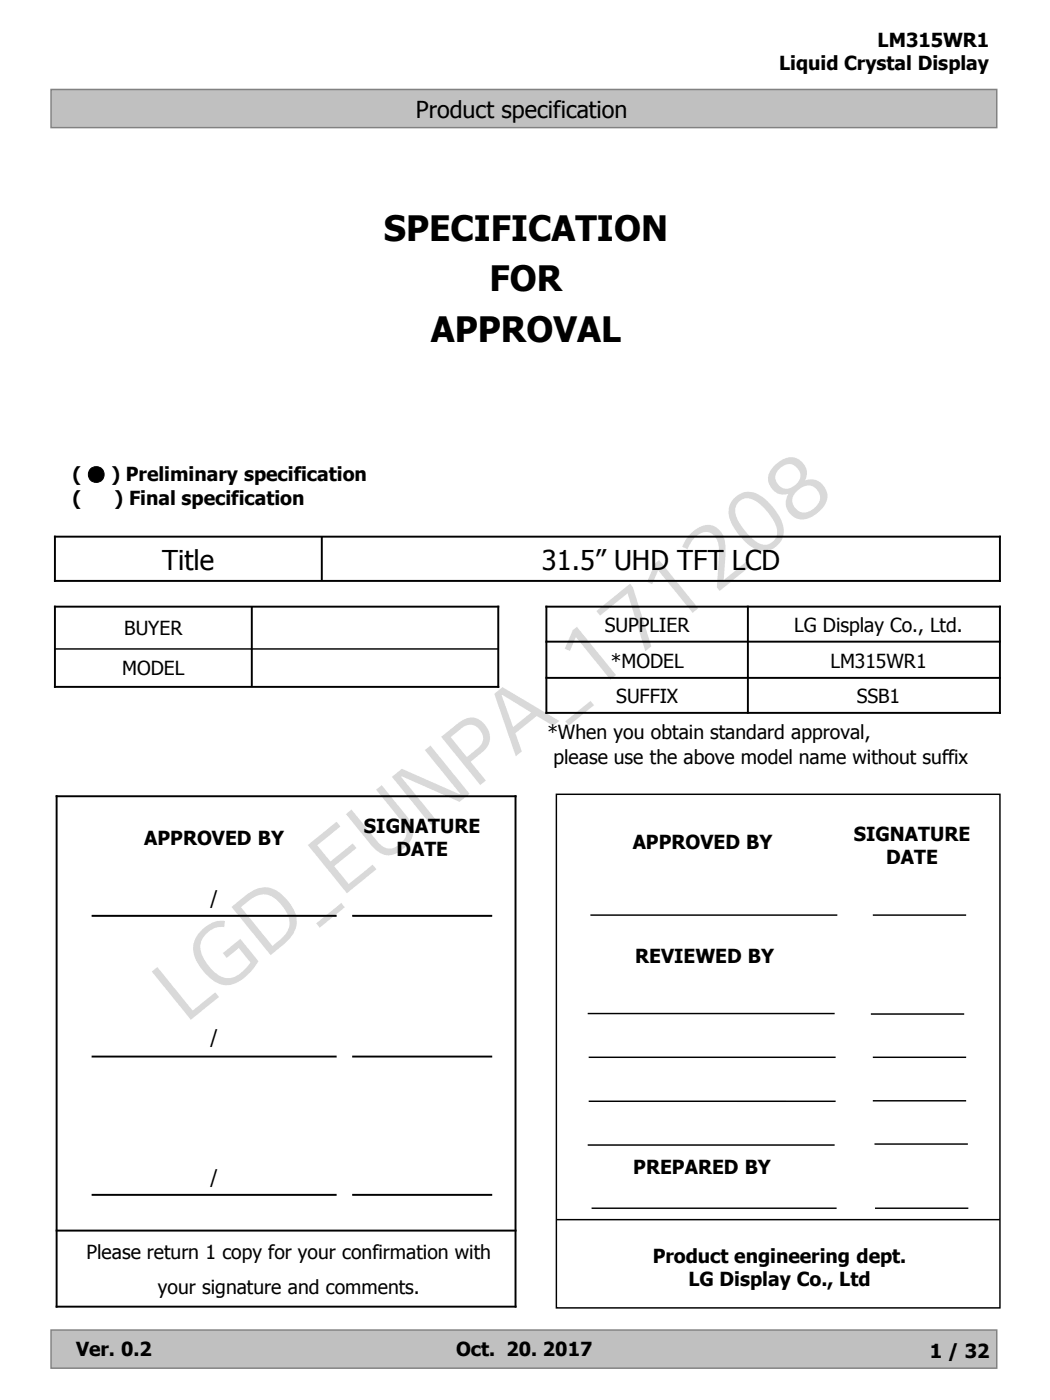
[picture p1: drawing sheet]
<svg xmlns="http://www.w3.org/2000/svg" width="190mm" height="254mm" viewBox="0 0 190 254" stroke-linecap="round" stroke-linejoin="round" font-family="sans-serif">
<path d="M9.3 241.3h171.5v6.9h-171.5z" fill-rule="evenodd" fill="#c0c0c0"/>
<path d="M9.3 241.3h171.5v6.9h-171.5z" fill="none" stroke="#808080" stroke-width=".26"/>
<path d="M9.3 16.2h171.5v7h-171.5z" fill-rule="evenodd" fill="#c0c0c0"/>
<path d="M9.3 16.2h171.5v7h-171.5z" fill="none" stroke="#808080" stroke-width=".26"/>
<path d="M27.5 176.3l1-.8 6.5 7.9 4-3.4 .7 .9-5.1 4.1zM36.5 168.9a5 5 0 0 1 4.3-1.8l-.1 1.1a4 4 0 0 0-4.4 3.7 7.3 7.3 0 0 0 4.4 5.5 4.1 4.1 0 0 0 3.9-1.8l.8-1-2.1-2.6-2.2 1.8-.7-.9 3.2-2.6 3.3 4.1-.6 .8a8.4 8.4 0 0 1-4.8 3.5 5.2 5.2 0 0 1-4.2-2 6.2 6.2 0 0 1-2.1-5.7l.5-1.1zM42 164.5l2.5-2a4.9 4.9 0 0 1 5.1-1.2 7.9 7.9 0 0 1 4.2 5.9 5.8 5.8 0 0 1-2.6 4.4l-2.1 1.7zM43.7 164.6l5.7 7 1.1-.9a3.9 3.9 0 0 0 1.8-4.5 7.3 7.3 0 0 0-3.6-3.8 3.7 3.7 0 0 0-3.5 1zM57.4 167.5l4.5-3.7 .7 .8-4.6 3.7zM55.8 153.3l5.3-4.2 .7 .9-4.2 3.4 2.3 2.9 4.1-3.3 .7 .9-4.1 3.2 2.7 3.3 4.3-3.5 .7 .8-5.4 4.4zM62.8 147.7l1-.8 4.5 5.6a2.71 2.71 0 0 0 3.3 1.3 3.2 3.2 0 0 0 2.1-3.2l-.8-1.6-4.7-5.7 1-.9 4.5 5.5a3.7 3.7 0 0 1 .7 4.8 5.3 5.3 0 0 1-4.3 2.5 5 5 0 0 1-3-2.1zM71.1 140.9l1.8-1.4 10.5 4.6 .1-.1-6.4-7.9 1-.8 7.1 8.7-1.8 1.5-10.5-4.6-.1 .1 6.4 7.9-1 .8zM80 133.7l3-2.4a3.4 3.4 0 0 1 3.9-.8 3.5 3.5 0 0 1 1.4 5.2l-.5 .5-2.4 2 2.8 3.4-1.1 .8zM81.8 133.7l2.9 3.7 2-1.6a2.4 2.4 0 0 0 .8-2.6 2.4 2.4 0 0 0-2.1-1.7l-.6 .1-.8 .4zM89.7 125.9l1.5-1.2 10.3 6.1-1.1 .9-3-1.8-3.9 3.1 1.2 3.3-1.1 .9zM91 126.2l2.1 5.7 3.3-2.6-5.3-3.2zM102.6 130.9l4.5-3.7 .7 .7-4.6 3.7zM103.9 114.3l.8-.6 7.1 8.8-1.1 .8-6.2-7.7-1.1 2.5-.9-.4zM108.2 110.9l6.1-5 .5 .6 3.4 10.8-1.1 .9-3.2-10.6-5 4.1zM118.8 102.2l.8-.6 7.1 8.8-1 .8-6.3-7.7-1.1 2.5-.9-.4zM125.2 96.9a3.9 3.9 0 0 1 4.4-1.4 4.4 4.4 0 0 1 2 4.4l-.3 5.3 4.2-3.4 .7 .9-5.6 4.5-.5-.6 .4-6.5a3.3 3.3 0 0 0-2-3.6 3.9 3.9 0 0 0-3.6 2.8l-.2 .3-.9-.4 .8-1.5zM133.2 90.4a3.8 3.8 0 0 1 5.6 .1 9.6 9.6 0 0 1 3.4 5.7 3.7 3.7 0 0 1-2.2 3.5 3.7 3.7 0 0 1-4.1-.8 10.6 10.6 0 0 1-3.7-5.5 3.4 3.4 0 0 1 1-3zM134 91.1a3.1 3.1 0 0 0 .2 3.9l1.2 1.6a5 5 0 0 0 3.6 2.2 2.42 2.42 0 0 0 1.7-3.6 10 10 0 0 0-4.3-4.6 2.07 2.07 0 0 0-2.4 .5zM140.6 84.4a3.9 3.9 0 0 1 3.9-1.3 2.89 2.89 0 0 1 1.5 4.1 3.1 3.1 0 0 1 3.8 1.5 3.1 3.1 0 0 1-1 4 4.4 4.4 0 0 1-4.1 1.4 3 3 0 0 1-1.7-4.5 2.93 2.93 0 0 1-3.4-1.6 2.93 2.93 0 0 1 1-3.6zM144.6 89.1a2.2 2.2 0 0 0-.1 3.3 2.2 2.2 0 0 0 3.2-.2 2.21 2.21 0 0 0 .6-3.3 2.21 2.21 0 0 0-3.4-.1zM141.4 85.1a2.08 2.08 0 0 0 .1 3.1 2.08 2.08 0 0 0 3-.5 2.07 2.07 0 0 0-.1-3 2.07 2.07 0 0 0-3 .4z" fill="#d9d9d9"/>
<g fill="none" stroke="#000" stroke-width=".35">
<path d="M10 97.4h171.4v8h-171.4zM58.4 97.4v8M10 110.1h80.4v14.5h-80.4zM45.7 110.1v14.5M99 110.1h82.6M99 116.4h82.6M99.1 109.9v19.6M135.7 109.9v19.6M181.4 109.9v19.6M99 123h82.6M99 129.3h82.6M10.1 144.5h83.6"/>
<path d="M10.3 144.3v92.9M93.5 144.3v92.9M16.6 166.2h44.5M63.9 166.2h25.4M16.6 191.7h44.5M63.9 191.7h25.4M16.6 216.8h44.5M63.9 216.8h25.4M10.1 223.3h83.6M10.1 237.1h83.6"/>
</g>
<g fill="none" stroke="#000" stroke-width=".26">
<path d="M10 117.7h80.4M100.9 144.1h80.5v93.2h-80.5zM107.1 166h44.8M158.4 166h16.9M106.6 183.9h44.8M106.8 191.8h44.8M106.8 199.8h44.8M158 184h16.9M158.4 191.8h16.9M158.4 199.7h16.9M106.6 207.7h44.8M107.3 219.2h44.5"/>
<path d="M158.7 207.6h16.9M158.7 219.2h17M100.9 221.3h80.5"/>
</g>
<g font-size="6.3">
<text x="69.6" y="43.7">SPECIFICATION</text>
<text x="88.8" y="52.8">FOR</text>
<text x="78.2" y="62">APPROVAL</text>
</g>
<g font-size="5">
<text x="29.4" y="103.3">Title</text>
<text x="98.3" y="103.3">31.5” UHD TFT LCD</text>
</g>
<text font-size="4.2" x="75.4" y="21.4">Product specification</text>
<g font-size="3.5">
<text x="159.2" y="8.5">LM315WR1</text>
<text x="141.3" y="12.7">Liquid Crystal Display</text>
<text x="13.1" y="87.4">( ● ) Preliminary specification</text>
<text x="13.1" y="91.6">(</text>
<text x="20.8" y="91.6">) Final specification</text>
<text x="22.5" y="115.1">BUYER</text>
<text x="109.7" y="114.7">SUPPLIER</text>
<text x="144.1" y="114.7">LG Display Co., Ltd.</text>
<text x="22.2" y="122.4">MODEL</text>
<text x="110.8" y="121.1">*MODEL</text>
<text x="150.7" y="121.1">LM315WR1</text>
<text x="111.8" y="127.6">SUFFIX</text>
<text x="155.4" y="127.6">SSB1</text>
<text x="99.3" y="134">*When you obtain standard approval,</text>
<text x="100.4" y="138.6">please use the above model name without suffix</text>
<text x="26.2" y="153.3">APPROVED BY</text>
<text x="66" y="151.2">SIGNATURE</text>
<text x="71.9" y="155.4">DATE</text>
<text x="114.8" y="154.1">APPROVED BY</text>
<text x="154.9" y="152.6">SIGNATURE</text>
<text x="160.8" y="156.8">DATE</text>
<text x="38.2" y="164.1">/</text>
<text x="115.2" y="174.7">REVIEWED BY</text>
<text x="38.2" y="189.5">/</text>
<text x="38.2" y="214.8">/</text>
<text x="114.9" y="213">PREPARED BY</text>
<text x="15.7" y="228.4">Please return 1 copy for your confirmation with</text>
<text x="118.4" y="229.1">Product engineering dept.</text>
<text x="124.9" y="233.3">LG Display Co., Ltd</text>
<text x="28.7" y="234.8">your signature and comments.</text>
<text x="13.8" y="246">Ver. 0.2</text>
<text x="82.7" y="246">Oct. 20. 2017</text>
<text x="168.7" y="246.4">1 / 32</text>
</g>
</svg>
